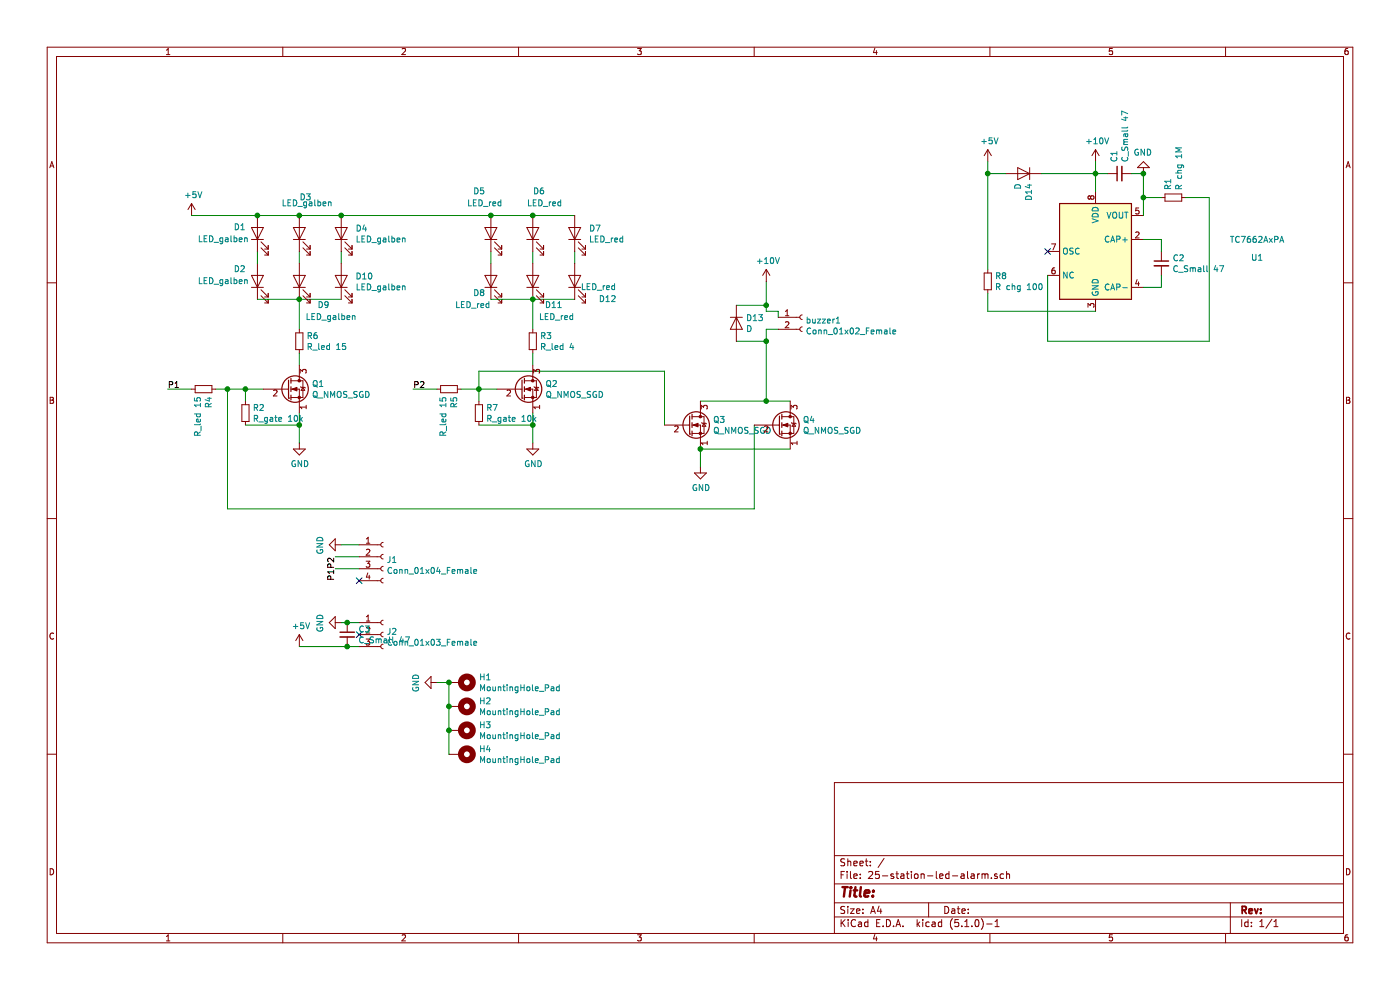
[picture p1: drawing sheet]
EESchema Schematic File Version 4
EELAYER 30 0
EELAYER END
$Descr A4 11693 8268
encoding utf-8
Sheet 1 1
Title ""
Date ""
Rev ""
Comp ""
Comment1 ""
Comment2 ""
Comment3 ""
Comment4 ""
$EndDescr
$Comp
L Device:LED D2
U 1 1
P 2150 2350
F 0 "D2" V 2250 2550 50  0000 R CNN
F 1 "LED_galben" V 2150 2850 50  0000 R CNN
F 2 "LED_THT:LED_D3.0mm" H 2150 2350 50  0001 C CNN
F 3 "~" H 2150 2350 50  0001 C CNN
	1    2150 2350
	0    -1   -1   0   
$EndComp
Wire Wire Line
	2150 2100 2150 2200
Wire Wire Line
	2500 2100 2500 2200
Wire Wire Line
	2850 2100 2850 2200
$Comp
L Device:LED D8
U 1 1
P 4100 2350
F 0 "D8" V 4000 2500 50  0000 R CNN
F 1 "LED_red" V 3900 2650 50  0000 R CNN
F 2 "LED_THT:LED_D5.0mm" H 4100 2350 50  0001 C CNN
F 3 "~" H 4100 2350 50  0001 C CNN
	1    4100 2350
	0    -1   -1   0   
$EndComp
Wire Wire Line
	4100 2100 4100 2200
Wire Wire Line
	4450 2100 4450 2200
Wire Wire Line
	4800 2100 4800 2200
Wire Wire Line
	2150 2500 2500 2500
Connection ~ 2500 2500
Wire Wire Line
	2500 2500 2850 2500
Wire Wire Line
	2500 2500 2500 2750
Wire Wire Line
	4100 2500 4450 2500
Connection ~ 4450 2500
Wire Wire Line
	4450 2500 4800 2500
Wire Wire Line
	4450 2500 4450 2750
$Comp
L power:+5V #PWR0101
U 1 1
P 1600 1800
F 0 "#PWR0101" H 1600 1650 50  0001 C CNN
F 1 "+5V" H 1615 1973 50  0000 C CNN
F 2 "" H 1600 1800 50  0001 C CNN
F 3 "" H 1600 1800 50  0001 C CNN
	1    1600 1800
	1    0    0    -1  
$EndComp
$Comp
L power:GND #PWR0102
U 1 1
P 2500 3700
F 0 "#PWR0102" H 2500 3450 50  0001 C CNN
F 1 "GND" H 2505 3527 50  0000 C CNN
F 2 "" H 2500 3700 50  0001 C CNN
F 3 "" H 2500 3700 50  0001 C CNN
	1    2500 3700
	1    0    0    -1  
$EndComp
$Comp
L Device:R_Small R3
U 1 1
P 4450 2850
F 0 "R3" H 4509 2896 50  0000 L CNN
F 1 "R_led 4" H 4509 2805 50  0000 L CNN
F 2 "Resistor_THT:R_Axial_DIN0309_L9.0mm_D3.2mm_P12.70mm_Horizontal" H 4450 2850 50  0001 C CNN
F 3 "https://ro.farnell.com/multicomp/mcf-0-25w-3r9/res-3r9-5-250mw-axial-carbon-film/dp/9339515" H 4450 2850 50  0001 C CNN
	1    4450 2850
	1    0    0    -1  
$EndComp
$Comp
L Device:R_Small R6
U 1 1
P 2500 2850
F 0 "R6" H 2559 2896 50  0000 L CNN
F 1 "R_led 15" H 2559 2805 50  0000 L CNN
F 2 "Resistor_THT:R_Axial_DIN0309_L9.0mm_D3.2mm_P12.70mm_Horizontal" H 2500 2850 50  0001 C CNN
F 3 "https://ro.farnell.com/multicomp-pro/mp006860/res-15r-0-25w-axial-metal-film/dp/3650025" H 2500 2850 50  0001 C CNN
	1    2500 2850
	1    0    0    -1  
$EndComp
$Comp
L Device:R_Small R2
U 1 1
P 2050 3450
F 0 "R2" H 2109 3496 50  0000 L CNN
F 1 "R_gate 10k" H 2109 3405 50  0000 L CNN
F 2 "Resistor_THT:R_Axial_DIN0309_L9.0mm_D3.2mm_P15.24mm_Horizontal" H 2050 3450 50  0001 C CNN
F 3 "https://ro.farnell.com/te-connectivity/cfr25j10k/res-10k-5-330mw-axial-carbon-film/dp/2329609" H 2050 3450 50  0001 C CNN
	1    2050 3450
	1    0    0    -1  
$EndComp
$Comp
L power:GND #PWR0103
U 1 1
P 4450 3700
F 0 "#PWR0103" H 4450 3450 50  0001 C CNN
F 1 "GND" H 4455 3527 50  0000 C CNN
F 2 "" H 4450 3700 50  0001 C CNN
F 3 "" H 4450 3700 50  0001 C CNN
	1    4450 3700
	1    0    0    -1  
$EndComp
Wire Wire Line
	1800 3250 1900 3250
Wire Wire Line
	2500 2950 2500 3050
Wire Wire Line
	2500 3450 2500 3550
Wire Wire Line
	2050 3550 2500 3550
Connection ~ 2500 3550
Wire Wire Line
	2500 3550 2500 3700
Wire Wire Line
	2050 3350 2050 3250
Connection ~ 2050 3250
Wire Wire Line
	2050 3250 2200 3250
Wire Wire Line
	1400 3250 1600 3250
Wire Wire Line
	3450 3250 3650 3250
Wire Wire Line
	3850 3250 4000 3250
Wire Wire Line
	4000 3250 4000 3350
Connection ~ 4000 3250
Wire Wire Line
	4000 3250 4150 3250
Wire Wire Line
	4000 3550 4450 3550
Wire Wire Line
	4450 3550 4450 3450
Wire Wire Line
	4450 2950 4450 3050
Wire Wire Line
	4450 3550 4450 3700
Connection ~ 4450 3550
Wire Wire Line
	6150 2550 6400 2550
Connection ~ 6400 2550
Wire Wire Line
	6400 2550 6400 2600
Wire Wire Line
	6150 2850 6400 2850
Text Label 1400 3250 0    50   ~ 0
P1
Text Label 3450 3250 0    50   ~ 0
P2
Wire Wire Line
	1600 1800 2150 1800
$Comp
L Device:LED D1
U 1 1
P 2150 1950
F 0 "D1" V 2200 2150 50  0000 R CNN
F 1 "LED_galben" V 2100 2450 50  0000 R CNN
F 2 "LED_THT:LED_D3.0mm" H 2150 1950 50  0001 C CNN
F 3 "~" H 2150 1950 50  0001 C CNN
	1    2150 1950
	0    -1   -1   0   
$EndComp
Connection ~ 2150 1800
Wire Wire Line
	2150 1800 2500 1800
$Comp
L Device:LED D3
U 1 1
P 2500 1950
F 0 "D3" V 2800 1950 50  0000 R CNN
F 1 "LED_galben" V 2750 2100 50  0000 R CNN
F 2 "LED_THT:LED_D3.0mm" H 2500 1950 50  0001 C CNN
F 3 "~" H 2500 1950 50  0001 C CNN
	1    2500 1950
	0    -1   -1   0   
$EndComp
Connection ~ 2500 1800
Wire Wire Line
	2500 1800 2850 1800
$Comp
L Device:LED D4
U 1 1
P 2850 1950
F 0 "D4" V 2889 1832 50  0000 R CNN
F 1 "LED_galben" V 2798 1832 50  0000 R CNN
F 2 "LED_THT:LED_D3.0mm" H 2850 1950 50  0001 C CNN
F 3 "~" H 2850 1950 50  0001 C CNN
	1    2850 1950
	0    -1   -1   0   
$EndComp
Connection ~ 2850 1800
Wire Wire Line
	2850 1800 4100 1800
$Comp
L Device:LED D10
U 1 1
P 2850 2350
F 0 "D10" V 2889 2232 50  0000 R CNN
F 1 "LED_galben" V 2798 2232 50  0000 R CNN
F 2 "LED_THT:LED_D3.0mm" H 2850 2350 50  0001 C CNN
F 3 "~" H 2850 2350 50  0001 C CNN
	1    2850 2350
	0    -1   -1   0   
$EndComp
$Comp
L Device:LED D9
U 1 1
P 2500 2350
F 0 "D9" V 2300 2200 50  0000 R CNN
F 1 "LED_galben" V 2200 2300 50  0000 R CNN
F 2 "LED_THT:LED_D3.0mm" H 2500 2350 50  0001 C CNN
F 3 "~" H 2500 2350 50  0001 C CNN
	1    2500 2350
	0    -1   -1   0   
$EndComp
$Comp
L Device:LED D5
U 1 1
P 4100 1950
F 0 "D5" V 4450 2100 50  0000 R CNN
F 1 "LED_red" V 4350 2150 50  0000 R CNN
F 2 "LED_THT:LED_D5.0mm" H 4100 1950 50  0001 C CNN
F 3 "~" H 4100 1950 50  0001 C CNN
	1    4100 1950
	0    -1   -1   0   
$EndComp
Connection ~ 4100 1800
Wire Wire Line
	4100 1800 4450 1800
$Comp
L Device:LED D6
U 1 1
P 4450 1950
F 0 "D6" V 4800 1950 50  0000 R CNN
F 1 "LED_red" V 4700 2000 50  0000 R CNN
F 2 "LED_THT:LED_D5.0mm" H 4450 1950 50  0001 C CNN
F 3 "~" H 4450 1950 50  0001 C CNN
	1    4450 1950
	0    -1   -1   0   
$EndComp
Connection ~ 4450 1800
Wire Wire Line
	4450 1800 4800 1800
$Comp
L Device:LED D11
U 1 1
P 4450 2350
F 0 "D11" V 4250 2250 50  0000 R CNN
F 1 "LED_red" V 4150 2300 50  0000 R CNN
F 2 "LED_THT:LED_D5.0mm" H 4450 2350 50  0001 C CNN
F 3 "~" H 4450 2350 50  0001 C CNN
	1    4450 2350
	0    -1   -1   0   
$EndComp
$Comp
L Device:LED D12
U 1 1
P 4800 2350
F 0 "D12" V 4650 2150 50  0000 R CNN
F 1 "LED_red" V 4750 2300 50  0000 R CNN
F 2 "LED_THT:LED_D5.0mm" H 4800 2350 50  0001 C CNN
F 3 "~" H 4800 2350 50  0001 C CNN
	1    4800 2350
	0    -1   -1   0   
$EndComp
$Comp
L Device:LED D7
U 1 1
P 4800 1950
F 0 "D7" V 4839 1832 50  0000 R CNN
F 1 "LED_red" V 4748 1832 50  0000 R CNN
F 2 "LED_THT:LED_D5.0mm" H 4800 1950 50  0001 C CNN
F 3 "~" H 4800 1950 50  0001 C CNN
	1    4800 1950
	0    -1   -1   0   
$EndComp
$Comp
L Device:R_Small R7
U 1 1
P 4000 3450
F 0 "R7" H 4059 3496 50  0000 L CNN
F 1 "R_gate 10k" H 4059 3405 50  0000 L CNN
F 2 "Resistor_THT:R_Axial_DIN0309_L9.0mm_D3.2mm_P15.24mm_Horizontal" H 4000 3450 50  0001 C CNN
F 3 "https://ro.farnell.com/te-connectivity/cfr25j10k/res-10k-5-330mw-axial-carbon-film/dp/2329609" H 4000 3450 50  0001 C CNN
	1    4000 3450
	1    0    0    -1  
$EndComp
$Comp
L Device:R_Small R5
U 1 1
P 3750 3250
F 0 "R5" H 3809 3296 50  0000 L CNN
F 1 "R_led 15" H 3809 3205 50  0000 L CNN
F 2 "Resistor_THT:R_Axial_DIN0309_L9.0mm_D3.2mm_P12.70mm_Horizontal" H 3750 3250 50  0001 C CNN
F 3 "https://ro.farnell.com/multicomp-pro/mp006860/res-15r-0-25w-axial-metal-film/dp/3650025" H 3750 3250 50  0001 C CNN
	1    3750 3250
	0    1    1    0   
$EndComp
$Comp
L Device:R_Small R4
U 1 1
P 1700 3250
F 0 "R4" H 1759 3296 50  0000 L CNN
F 1 "R_led 15" H 1759 3205 50  0000 L CNN
F 2 "Resistor_THT:R_Axial_DIN0309_L9.0mm_D3.2mm_P12.70mm_Horizontal" H 1700 3250 50  0001 C CNN
F 3 "https://ro.farnell.com/multicomp-pro/mp006860/res-15r-0-25w-axial-metal-film/dp/3650025" H 1700 3250 50  0001 C CNN
	1    1700 3250
	0    1    1    0   
$EndComp
$Comp
L power:+5V #PWR0105
U 1 1
P 2500 5400
F 0 "#PWR0105" H 2500 5250 50  0001 C CNN
F 1 "+5V" H 2515 5573 50  0000 C CNN
F 2 "" H 2500 5400 50  0001 C CNN
F 3 "" H 2500 5400 50  0001 C CNN
	1    2500 5400
	1    0    0    -1  
$EndComp
$Comp
L power:GND #PWR0106
U 1 1
P 2850 4550
F 0 "#PWR0106" H 2850 4300 50  0001 C CNN
F 1 "GND" H 2855 4377 50  0000 C CNN
F 2 "" H 2850 4550 50  0001 C CNN
F 3 "" H 2850 4550 50  0001 C CNN
	1    2850 4550
	0    1    1    0   
$EndComp
Text Label 2800 4650 3    50   ~ 0
P2
Text Label 2800 4750 3    50   ~ 0
P1
$Comp
L Device:D D13
U 1 1
P 6150 2700
F 0 "D13" V 6104 2780 50  0000 L CNN
F 1 "D" V 6195 2780 50  0000 L CNN
F 2 "Diode_THT:D_DO-15_P12.70mm_Horizontal" H 6150 2700 50  0001 C CNN
F 3 "https://ro.farnell.com/taiwan-semiconductor/1n5391g-r0g/rectifier-single-50v-1-5a-do-204ac/dp/3519207" H 6150 2700 50  0001 C CNN
	1    6150 2700
	0    1    1    0   
$EndComp
Wire Wire Line
	3000 4650 2800 4650
Wire Wire Line
	2800 4750 3000 4750
Wire Wire Line
	2850 4550 3000 4550
$Comp
L Connector:Conn_01x03_Female J2
U 1 1
P 3200 5300
F 0 "J2" H 3228 5326 50  0000 L CNN
F 1 "Conn_01x03_Female" H 3228 5235 50  0000 L CNN
F 2 "Connector_PinHeader_2.54mm:PinHeader_1x03_P2.54mm_Vertical" H 3200 5300 50  0001 C CNN
F 3 "~" H 3200 5300 50  0001 C CNN
	1    3200 5300
	1    0    0    -1  
$EndComp
$Comp
L power:GND #PWR01
U 1 1
P 2850 5200
F 0 "#PWR01" H 2850 4950 50  0001 C CNN
F 1 "GND" H 2855 5027 50  0000 C CNN
F 2 "" H 2850 5200 50  0001 C CNN
F 3 "" H 2850 5200 50  0001 C CNN
	1    2850 5200
	0    1    1    0   
$EndComp
Wire Wire Line
	2850 5200 2900 5200
$Comp
L Connector:Conn_01x04_Female J1
U 1 1
P 3200 4650
F 0 "J1" H 3228 4626 50  0000 L CNN
F 1 "Conn_01x04_Female" H 3228 4535 50  0000 L CNN
F 2 "Connector_PinHeader_2.54mm:PinHeader_1x04_P2.54mm_Vertical" H 3200 4650 50  0001 C CNN
F 3 "~" H 3200 4650 50  0001 C CNN
	1    3200 4650
	1    0    0    -1  
$EndComp
NoConn ~ 3000 4850
NoConn ~ 3000 5300
$Comp
L power:GND #PWR02
U 1 1
P 5850 3900
F 0 "#PWR02" H 5850 3650 50  0001 C CNN
F 1 "GND" H 5855 3727 50  0000 C CNN
F 2 "" H 5850 3900 50  0001 C CNN
F 3 "" H 5850 3900 50  0001 C CNN
	1    5850 3900
	1    0    0    -1  
$EndComp
Wire Wire Line
	5850 3750 5850 3900
Wire Wire Line
	5850 3750 6600 3750
Wire Wire Line
	6400 2850 6400 3350
Wire Wire Line
	6400 3350 6600 3350
Connection ~ 6400 2850
Wire Wire Line
	6400 3350 5850 3350
Connection ~ 6400 3350
Wire Wire Line
	4000 3250 4000 3100
Wire Wire Line
	4000 3100 5550 3100
Wire Wire Line
	5550 3100 5550 3550
Wire Wire Line
	6300 3550 6300 4250
Wire Wire Line
	6300 4250 1900 4250
Wire Wire Line
	1900 4250 1900 3250
Connection ~ 1900 3250
Wire Wire Line
	1900 3250 2050 3250
$Comp
L Connector:Conn_01x02_Female buzzer1
U 1 1
P 6700 2650
F 0 "buzzer1" H 6728 2626 50  0000 L CNN
F 1 "Conn_01x02_Female" H 6728 2535 50  0000 L CNN
F 2 "Connector_PinHeader_2.54mm:PinHeader_1x02_P2.54mm_Vertical" H 6700 2650 50  0001 C CNN
F 3 "~" H 6700 2650 50  0001 C CNN
	1    6700 2650
	1    0    0    -1  
$EndComp
Wire Wire Line
	6400 2600 6500 2600
Wire Wire Line
	6500 2600 6500 2650
Wire Wire Line
	6500 2750 6400 2750
Wire Wire Line
	6400 2750 6400 2850
Wire Wire Line
	6400 2350 6400 2550
$Comp
L Device:C_Small C3
U 1 1
P 2900 5300
F 0 "C3" H 2992 5346 50  0000 L CNN
F 1 "C_Small 47" H 2992 5255 50  0000 L CNN
F 2 "Capacitor_THT:C_Rect_L9.0mm_W3.2mm_P7.50mm_MKT" H 2900 5300 50  0001 C CNN
F 3 "~" H 2900 5300 50  0001 C CNN
	1    2900 5300
	1    0    0    -1  
$EndComp
Connection ~ 2900 5200
Wire Wire Line
	2900 5200 3000 5200
Connection ~ 2900 5400
Wire Wire Line
	2900 5400 3000 5400
$Comp
L Mechanical:MountingHole_Pad H1
U 1 1
P 3850 5700
F 0 "H1" V 3804 5850 50  0000 L CNN
F 1 "MountingHole_Pad" V 3895 5850 50  0000 L CNN
F 2 "MountingHole:MountingHole_4.3mm_M4" H 3850 5700 50  0001 C CNN
F 3 "~" H 3850 5700 50  0001 C CNN
	1    3850 5700
	0    1    1    0   
$EndComp
$Comp
L power:GND #PWR07
U 1 1
P 3650 5700
F 0 "#PWR07" H 3650 5450 50  0001 C CNN
F 1 "GND" H 3655 5527 50  0000 C CNN
F 2 "" H 3650 5700 50  0001 C CNN
F 3 "" H 3650 5700 50  0001 C CNN
	1    3650 5700
	0    1    1    0   
$EndComp
$Comp
L Converter_DCDC:TC7662AxPA U1
U 1 1
P 9150 2100
F 0 "U1" H 10500 2050 50  0000 C CNN
F 1 "TC7662AxPA" H 10500 2200 50  0000 C CNN
F 2 "Package_DIP:DIP-8_W7.62mm" H 9250 2000 50  0001 C CNN
F 3 "http://ww1.microchip.com/downloads/en/DeviceDoc/21468B.pdf" H 9250 2000 50  0001 C CNN
	1    9150 2100
	1    0    0    -1  
$EndComp
$Comp
L Mechanical:MountingHole_Pad H2
U 1 1
P 3850 5900
F 0 "H2" V 3804 6050 50  0000 L CNN
F 1 "MountingHole_Pad" V 3895 6050 50  0000 L CNN
F 2 "MountingHole:MountingHole_4.3mm_M4" H 3850 5900 50  0001 C CNN
F 3 "~" H 3850 5900 50  0001 C CNN
	1    3850 5900
	0    1    1    0   
$EndComp
$Comp
L Mechanical:MountingHole_Pad H3
U 1 1
P 3850 6100
F 0 "H3" V 3804 6250 50  0000 L CNN
F 1 "MountingHole_Pad" V 3895 6250 50  0000 L CNN
F 2 "MountingHole:MountingHole_4.3mm_M4" H 3850 6100 50  0001 C CNN
F 3 "~" H 3850 6100 50  0001 C CNN
	1    3850 6100
	0    1    1    0   
$EndComp
$Comp
L Mechanical:MountingHole_Pad H4
U 1 1
P 3850 6300
F 0 "H4" V 3804 6450 50  0000 L CNN
F 1 "MountingHole_Pad" V 3895 6450 50  0000 L CNN
F 2 "MountingHole:MountingHole_4.3mm_M4" H 3850 6300 50  0001 C CNN
F 3 "~" H 3850 6300 50  0001 C CNN
	1    3850 6300
	0    1    1    0   
$EndComp
Wire Wire Line
	3650 5700 3750 5700
Wire Wire Line
	3750 5700 3750 5900
Connection ~ 3750 5700
Connection ~ 3750 5900
Wire Wire Line
	3750 5900 3750 6100
Connection ~ 3750 6100
Wire Wire Line
	3750 6100 3750 6300
$Comp
L power:+10V #PWR06
U 1 1
P 6400 2350
F 0 "#PWR06" H 6400 2200 50  0001 C CNN
F 1 "+10V" H 6415 2523 50  0000 C CNN
F 2 "" H 6400 2350 50  0001 C CNN
F 3 "" H 6400 2350 50  0001 C CNN
	1    6400 2350
	1    0    0    -1  
$EndComp
$Comp
L power:+10V #PWR04
U 1 1
P 9150 1350
F 0 "#PWR04" H 9150 1200 50  0001 C CNN
F 1 "+10V" H 9165 1523 50  0000 C CNN
F 2 "" H 9150 1350 50  0001 C CNN
F 3 "" H 9150 1350 50  0001 C CNN
	1    9150 1350
	1    0    0    -1  
$EndComp
$Comp
L power:+5V #PWR03
U 1 1
P 8250 1350
F 0 "#PWR03" H 8250 1200 50  0001 C CNN
F 1 "+5V" H 8265 1523 50  0000 C CNN
F 2 "" H 8250 1350 50  0001 C CNN
F 3 "" H 8250 1350 50  0001 C CNN
	1    8250 1350
	1    0    0    -1  
$EndComp
$Comp
L Device:D D14
U 1 1
P 8550 1450
F 0 "D14" V 8504 1530 50  0000 L CNN
F 1 "D" V 8595 1530 50  0000 L CNN
F 2 "Diode_THT:D_DO-15_P12.70mm_Horizontal" H 8550 1450 50  0001 C CNN
F 3 "https://ro.farnell.com/taiwan-semiconductor/1n5391g-r0g/rectifier-single-50v-1-5a-do-204ac/dp/3519207" H 8550 1450 50  0001 C CNN
	1    8550 1450
	-1   0    0    1   
$EndComp
$Comp
L power:GND #PWR05
U 1 1
P 9550 1450
F 0 "#PWR05" H 9550 1200 50  0001 C CNN
F 1 "GND" H 9555 1277 50  0000 C CNN
F 2 "" H 9550 1450 50  0001 C CNN
F 3 "" H 9550 1450 50  0001 C CNN
	1    9550 1450
	-1   0    0    1   
$EndComp
$Comp
L Device:R_Small R8
U 1 1
P 8250 2350
F 0 "R8" H 8309 2396 50  0000 L CNN
F 1 "R chg 100" H 8309 2305 50  0000 L CNN
F 2 "Resistor_THT:R_Axial_DIN0414_L11.9mm_D4.5mm_P20.32mm_Horizontal" H 8250 2350 50  0001 C CNN
F 3 "" H 8250 2350 50  0001 C CNN
	1    8250 2350
	1    0    0    -1  
$EndComp
Wire Wire Line
	8700 1450 9150 1450
Wire Wire Line
	9150 1450 9150 1600
Wire Wire Line
	9150 1350 9150 1450
Connection ~ 9150 1450
Wire Wire Line
	8400 1450 8250 1450
Wire Wire Line
	8250 1450 8250 1350
Wire Wire Line
	8250 1450 8250 2250
Connection ~ 8250 1450
Wire Wire Line
	8250 2450 8250 2600
Wire Wire Line
	8250 2600 9150 2600
$Comp
L Device:C_Small C1
U 1 1
P 9350 1450
F 0 "C1" H 9442 1496 50  0000 L CNN
F 1 "C_Small 47" H 9442 1405 50  0000 L CNN
F 2 "Capacitor_THT:C_Disc_D8.0mm_W5.0mm_P5.00mm" H 9350 1450 50  0001 C CNN
F 3 "~" H 9350 1450 50  0001 C CNN
	1    9350 1450
	0    -1   -1   0   
$EndComp
$Comp
L Device:C_Small C2
U 1 1
P 9700 2200
F 0 "C2" H 9792 2246 50  0000 L CNN
F 1 "C_Small 47" H 9792 2155 50  0000 L CNN
F 2 "Capacitor_THT:C_Disc_D8.0mm_W5.0mm_P5.00mm" H 9700 2200 50  0001 C CNN
F 3 "~" H 9700 2200 50  0001 C CNN
	1    9700 2200
	1    0    0    -1  
$EndComp
Wire Wire Line
	9550 2000 9700 2000
Wire Wire Line
	9700 2000 9700 2100
Wire Wire Line
	9700 2300 9700 2400
Wire Wire Line
	9700 2400 9550 2400
Wire Wire Line
	9150 1450 9250 1450
Wire Wire Line
	9450 1450 9550 1450
Wire Wire Line
	9550 1450 9550 1650
Connection ~ 9550 1450
NoConn ~ 8750 2100
$Comp
L Device:R_Small R1
U 1 1
P 9800 1650
F 0 "R1" H 9859 1696 50  0000 L CNN
F 1 "R chg 1M" H 9859 1605 50  0000 L CNN
F 2 "Resistor_THT:R_Axial_DIN0204_L3.6mm_D1.6mm_P7.62mm_Horizontal" H 9800 1650 50  0001 C CNN
F 3 "https://ro.farnell.com/multicomp/mcf-0-25w-3r9/res-3r9-5-250mw-axial-carbon-film/dp/9339515" H 9800 1650 50  0001 C CNN
	1    9800 1650
	0    -1   -1   0   
$EndComp
Wire Wire Line
	9700 1650 9550 1650
Connection ~ 9550 1650
Wire Wire Line
	9550 1650 9550 1800
Wire Wire Line
	8750 2300 8750 2850
Wire Wire Line
	8750 2850 10100 2850
Wire Wire Line
	10100 2850 10100 1650
Wire Wire Line
	10100 1650 9900 1650
$Comp
L Device:Q_NMOS_SGD Q3
U 1 1
P 5750 3550
F 0 "Q3" H 5954 3596 50  0000 L CNN
F 1 "Q_NMOS_SGD" H 5954 3505 50  0000 L CNN
F 2 "Package_TO_SOT_THT:TO-92" H 5950 3650 50  0001 C CNN
F 3 "~" H 5750 3550 50  0001 C CNN
	1    5750 3550
	1    0    0    -1  
$EndComp
$Comp
L Device:Q_NMOS_SGD Q1
U 1 1
P 2400 3250
F 0 "Q1" H 2604 3296 50  0000 L CNN
F 1 "Q_NMOS_SGD" H 2604 3205 50  0000 L CNN
F 2 "Package_TO_SOT_THT:TO-92" H 2600 3350 50  0001 C CNN
F 3 "~" H 2400 3250 50  0001 C CNN
	1    2400 3250
	1    0    0    -1  
$EndComp
$Comp
L Device:Q_NMOS_SGD Q2
U 1 1
P 4350 3250
F 0 "Q2" H 4554 3296 50  0000 L CNN
F 1 "Q_NMOS_SGD" H 4554 3205 50  0000 L CNN
F 2 "Package_TO_SOT_THT:TO-92" H 4550 3350 50  0001 C CNN
F 3 "~" H 4350 3250 50  0001 C CNN
	1    4350 3250
	1    0    0    -1  
$EndComp
$Comp
L Device:Q_NMOS_SGD Q4
U 1 1
P 6500 3550
F 0 "Q4" H 6704 3596 50  0000 L CNN
F 1 "Q_NMOS_SGD" H 6704 3505 50  0000 L CNN
F 2 "Package_TO_SOT_THT:TO-92" H 6700 3650 50  0001 C CNN
F 3 "~" H 6500 3550 50  0001 C CNN
	1    6500 3550
	1    0    0    -1  
$EndComp
Connection ~ 5850 3750
Wire Wire Line
	2500 5400 2900 5400
$EndSCHEMATC
